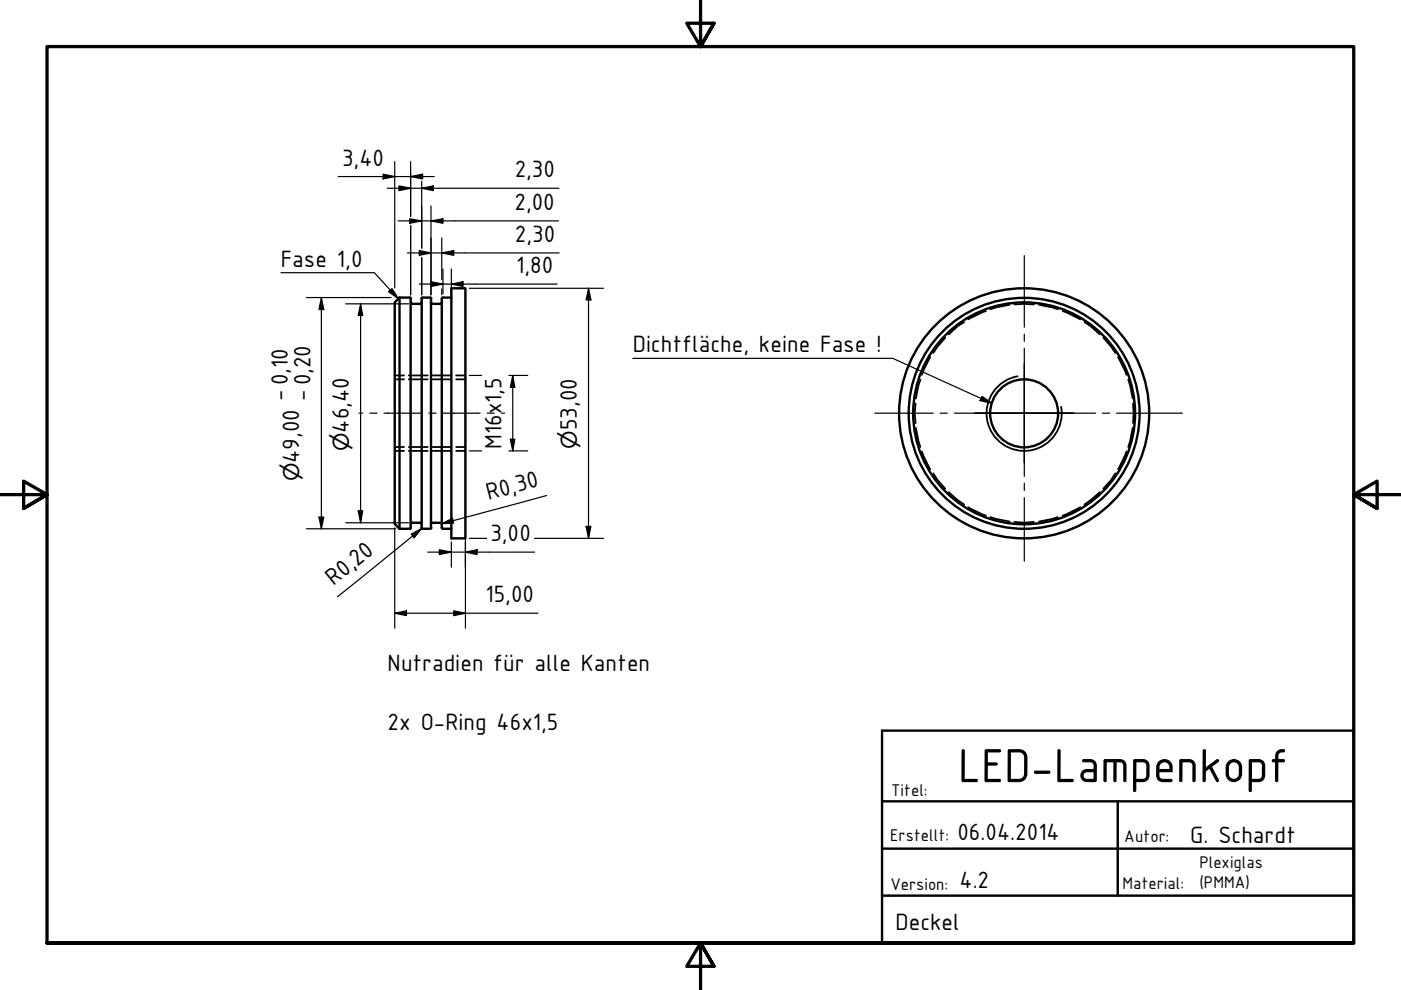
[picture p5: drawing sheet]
<svg xmlns="http://www.w3.org/2000/svg" width="297mm" height="210mm" viewBox="0 0 297 210" stroke-linecap="round" stroke-linejoin="round" font-family="sans-serif">
<!-- layer: Verdeckt (ISO) -->
<g fill="none" stroke="#000" stroke-width=".38">
<path d="M83.7 79.6h2M86.7 79.6h4M91.7 79.6h4M96.7 79.6h2M197.2 75.7l-1.7 3.8M200.4 71.6l-1.6 1.9-.9 1.3M204.4 68.3l-1.4 .9-1.8 1.7M209 65.9l-3.7 1.8M214.1 64.6l-3 .6-1.1 .4M215.1 64.6l2.1-.2 2 .2M220.3 64.6l4 1M225.3 65.9l3.7 1.8"/>
<path d="M229.9 68.3l1.4 .9 1.9 1.7M233.9 71.6l1.7 1.9 .9 1.3M237 75.7l1.8 3.8M83.7 80.4h2M83.7 94.8h2M83.7 95.6h2M86.7 80.4h4M86.7 94.8h4M86.7 95.6h4M91.7 80.4h4M91.7 94.8h4M91.7 95.6h4"/>
<path d="M96.7 80.4h2M96.7 94.8h2M96.7 95.6h2M194.1 85.6l-.2 2 .2 2.1M194.2 90.7l.6 2.9 .3 1.2M195.1 80.5l-.9 4M195.5 95.7l1.7 3.8M238.8 95.7l-1.8 3.8M239.2 80.5l1 4M240.2 90.7l-.6 2.9-.4 1.2M240.2 85.6l.1 2-.1 2.1M197.9 100.4l.9 1.4 1.6 1.8"/>
<path d="M201.2 104.4l1.8 1.6 1.4 1M205.3 107.5l3.7 1.8M210 109.6l1.1 .4 3 .6M215.1 110.7l2.1 .1 2-.1M224.3 109.6l-4 1M229 107.5l-3.7 1.8M233.2 104.4l-3.3 2.6M236.5 100.4l-.9 1.4-1.7 1.8"/>
</g>
<!-- layer: Sichtbar (ISO) -->
<g fill="none" stroke="#000" stroke-width=".51">
<path d="M84.7 63.1h2.2l.2 .2M84.7 63.1l-1 1v47l1 1M84.7 63.1v49M87.1 63.3v48.6M87.1 64.1l.3 .3M87.4 64.4h1.7M89.3 64.1l-.2 .3M89.4 63.3v48.6M91.2 63.1h-1.6l-.3 .2M91.2 63.1l.2 .2M91.4 63.3v48.6M91.4 64.1l.3 .3"/>
<path d="M93.7 63.3v48.6M93.7 64.1l-.3 .3h-1.7M93.9 63.1l-.2 .2M93.9 63.1h1.8M95.7 61.1h3v53h-3zM87.1 111.9l-.2 .2h-2.2M87.4 110.8h1.7M87.4 110.8l-.3 .3M89.1 110.8l.2 .3M89.3 111.9l.3 .2h1.6M91.4 111.9l-.2 .2M91.7 110.8l-.3 .3"/>
<path d="M91.7 110.8h1.7l.3 .3M93.7 111.9l.2 .2M93.9 112.1h1.8"/>
<circle cx="217.1" cy="87.6" r="26.5"/>
<circle cx="217.1" cy="87.6" r="7.2"/>
<circle cx="217.1" cy="87.6" r="23.5"/>
<circle cx="217.1" cy="87.6" r="24.5"/>
</g>
<!-- layer: Sichtbar schmal (ISO) -->
<path d="M215.8 79.8a8 8 0 0 0-6.5 9.2 8 8 0 0 0 9.2 6.5 8 8 0 0 0 6.5-9.2" fill="none" stroke="#000" stroke-width=".38"/>
<!-- layer: Rahmen (ISO) -->
<path d="M148.5 -.1v10l-2.9-5h5.8l-2.9 5 2.9-5M0 104.9h10l-5-2.9v5.8l5-2.9-5 2.9M297 104.9h-10l5-2.9v5.8l-5-2.9 5 2.9M10 199.9v-190h277v190h-277h277M151.4 204.9l-2.9-5 2.9 5h-5.8l2.9-5v10" fill="none" stroke="#000" stroke-width=".7"/>
<!-- layer: Titel (ISO) -->
<path d="M187 154.9h100v45h-100zM187 169.9h100M187 179.9h100M237 169.9v20M187 189.9h100" fill="none" stroke="#000" stroke-width=".51"/>
<!-- layer: Symbol (ISO) -->
<path d="M59.6 57.8h19.8l5.1 5.5M82.4 61.8l.7-.6 1.4 2.1zM134.2 76h55.1l21 9.5M208.2 84l2.1 1.5-2.5-.6z" fill="none" stroke="#000" stroke-width=".25"/>
<g fill="#000">
<path d="M82.4 61.8l.7-.6 1.4 2.1z" fill-rule="evenodd"/>
<path d="M208.2 84l2.1 1.5-2.5-.6z" fill-rule="evenodd"/>
</g>
<g fill="none" stroke="#000" stroke-width=".25">
<path d="M71.7 37.4h20.4M81.2 36.9l2.5 .5-2.5 .5zM82.1 39.9h36.4M83.7 34.3v26.8M84.6 39.4l2.5 .5-2.5 .5zM87.1 37.4l2.5-.5v1zM87.1 34.3v11.6M89.4 39.9l2.5-.5v1zM89.4 38.5v14.1M84.4 46.8h34M86.4 53.6h32.2M86.9 46.4l2.5 .4-2.5 .5z"/>
<path d="M87.1 47.9v14.6M88.9 53.1l2.5 .5-2.5 .5zM89.4 54.6v7.9M91.4 59.7l2.5 .5-2.5 .5zM91.4 46.8l2.5-.4v.9zM91.4 43.7v18.8M93.7 53.6l2.5-.5v1zM93.7 50.5v8.8M93.9 57.1v5.2M95.7 57.1v5.2M65 63.1h17.9M68.1 63.1l.5 2.5h-1z"/>
<path d="M68.1 63.1v49M73.3 64.4h13.3M76.5 64.4l.4 2.5h-1zM76.5 64.4v46.4M88.9 60.2h29.2M93.7 61.2v1.3M95.7 60.2l2.5-.5v1zM98.7 61.9v25.6M99.5 61.1h28.5M99.5 79.6h2.6M107.9 79.6h4M108.7 79.6l.5 2.5h-1z"/>
<path d="M108.7 79.6v16M124.8 61.1l.5 2.5h-1zM124.8 61.1v53M98.7 87.7v45.5M99.5 95.6h2.6M107.9 95.6h4M108.2 93.1h1l-.5 2.5zM65 112.1h18.9M67.6 109.6h1l-.5 2.5zM73.3 110.8h13.3M75.9 108.3h1l-.4 2.5zM83.7 111.9v21.3"/>
<path d="M87.2 113.3l2.2-1.3-1.6 2zM89.4 112l-17.8 14.5M90.7 117.1h22.6M93.2 116.6l2.5 .5-2.5 .5zM93.7 111l2.2-1.1 .3 1zM95.7 114.9v5.3M98.7 117.1l2.5-.5v1zM99.5 114.1h3.7M113.3 114.1h14.7M115.9 105.1l-22.2 5.9M124.3 111.6h1l-.5 2.5zM83.7 130l2.5-.5v1z"/>
<path d="M83.7 130h30.3M96.2 129.5l2.5 .5-2.5 .5z"/>
</g>
<g fill="#000">
<path d="M81.2 36.9l2.5 .5-2.5 .5z" fill-rule="evenodd"/>
<path d="M87.1 37.4l2.5-.5v1z" fill-rule="evenodd"/>
<path d="M89.4 39.9l2.5-.5v1z" fill-rule="evenodd"/>
<path d="M84.6 39.4l2.5 .5-2.5 .5z" fill-rule="evenodd"/>
<path d="M86.9 46.4l2.5 .4-2.5 .5z" fill-rule="evenodd"/>
<path d="M88.9 53.1l2.5 .5-2.5 .5z" fill-rule="evenodd"/>
<path d="M91.4 46.8l2.5-.4v.9z" fill-rule="evenodd"/>
<path d="M93.7 53.6l2.5-.5v1z" fill-rule="evenodd"/>
<path d="M95.7 60.2l2.5-.5v1z" fill-rule="evenodd"/>
<path d="M68.1 63.1l.5 2.5h-1z" fill-rule="evenodd"/>
<path d="M76.5 64.4l.4 2.5h-1z" fill-rule="evenodd"/>
<path d="M91.4 59.7l2.5 .5-2.5 .5z" fill-rule="evenodd"/>
<path d="M124.8 61.1l.5 2.5h-1z" fill-rule="evenodd"/>
<path d="M108.2 93.1h1l-.5 2.5z" fill-rule="evenodd"/>
<path d="M108.7 79.6l.5 2.5h-1z" fill-rule="evenodd"/>
<path d="M67.6 109.6h1l-.5 2.5z" fill-rule="evenodd"/>
<path d="M75.9 108.3h1l-.4 2.5z" fill-rule="evenodd"/>
<path d="M87.2 113.3l2.2-1.3-1.6 2z" fill-rule="evenodd"/>
<path d="M93.2 116.6l2.5 .5-2.5 .5z" fill-rule="evenodd"/>
<path d="M93.7 111l2.2-1.1 .3 1z" fill-rule="evenodd"/>
<path d="M98.7 117.1l2.5-.5v1z" fill-rule="evenodd"/>
<path d="M124.3 111.6h1l-.5 2.5z" fill-rule="evenodd"/>
<path d="M83.7 130l2.5-.5v1z" fill-rule="evenodd"/>
<path d="M96.2 129.5l2.5 .5-2.5 .5z" fill-rule="evenodd"/>
</g>
<!-- layer: Mittelpunktmarkierung (ISO) -->
<path d="M217.2 54.2v15.2M217.2 73.8v13.8v-10.5M217.2 70.8v1.6M185.5 87.6h12.4M199.3 87.6h1.6M202.4 87.6h14.8h-10.6M217.2 98.1v-10.5v13.4M227.6 87.6h-10.4h15.1M233.7 87.6h1.6M236.7 87.6h14M217.2 102.5v1.5M217.2 105.5v13.5" fill="none" stroke="#000" stroke-width=".25"/>
<!-- layer: Mittellinie (ISO) -->
<path d="M76.1 87.6h.8M78.4 87.6h1.5M81.4 87.6h8M90.9 87.6h1.6M93.9 87.6h7.9M103.3 87.6h1.5M106.3 87.6h.7" fill="none" stroke="#000" stroke-width=".25"/>
<text font-size="10.9" x="203.1" y="165.8">LED-Lampenkopf</text>
<g font-size="5.4">
<text x="72.5" y="35.2">3,40</text>
<text x="109.2" y="37.6">2,30</text>
<text x="109.1" y="44.5">2,00</text>
<text x="109.2" y="51.3">2,30</text>
<text x="59.6" y="56.6">Fase 1,0</text>
<text x="109.4" y="57.9">1,80</text>
<text x="134.2" y="74.7">Dichtfläche, keine Fase !</text>
<text x="60.6" y="85.1" transform="rotate(-90 60.6 85.1)">- 0,10</text>
<text x="65.5" y="85.1" transform="rotate(-90 65.5 85.1)">- 0,20</text>
<text x="74" y="91.7" transform="rotate(-90 74 91.7)">46,40</text>
<text x="106.4" y="95.2" transform="rotate(-90 106.4 95.2)">M16x1,5</text>
<text x="122.3" y="91.2" transform="rotate(-90 122.3 91.2)">53,00</text>
<text x="63.4" y="98.1" transform="rotate(-90 63.4 98.1)">49,00</text>
<text x="103.6" y="106" transform="rotate(-15 103.6 106)">R0,30</text>
<text x="104" y="114.8">3,00</text>
<text x="70.7" y="124.2" transform="rotate(-39 70.7 124.2)">R0,20</text>
<text x="102.9" y="127.7">15,00</text>
<text x="82.2" y="142.3">Nutradien für alle Kanten</text>
<text x="82.2" y="154.8">2x O-Ring 46x1,5</text>
<text x="203" y="178">06.04.2014</text>
<text x="252.3" y="178.8">G. Schardt</text>
<text x="203.5" y="188.2">4.2</text>
<text x="189.9" y="197.1">Deckel</text>
</g>
<g font-size="4.6">
<text x="74" y="95.7" transform="rotate(-90 74 95.7)">⌀</text>
<text x="122.3" y="95.1" transform="rotate(-90 122.3 95.1)">⌀</text>
<text x="63.4" y="102.1" transform="rotate(-90 63.4 102.1)">⌀</text>
</g>
<g font-size="3.9">
<text x="188.9" y="168.7">Titel:</text>
<text x="188.7" y="178.3">Erstellt:</text>
<text x="238.4" y="178.5">Autor:</text>
<text x="254.3" y="183.9">Plexiglas</text>
<text x="188.8" y="188.6">Version:</text>
<text x="238" y="188.4">Material:</text>
<text x="254.3" y="188.4">(PMMA)</text>
</g>
</svg>
